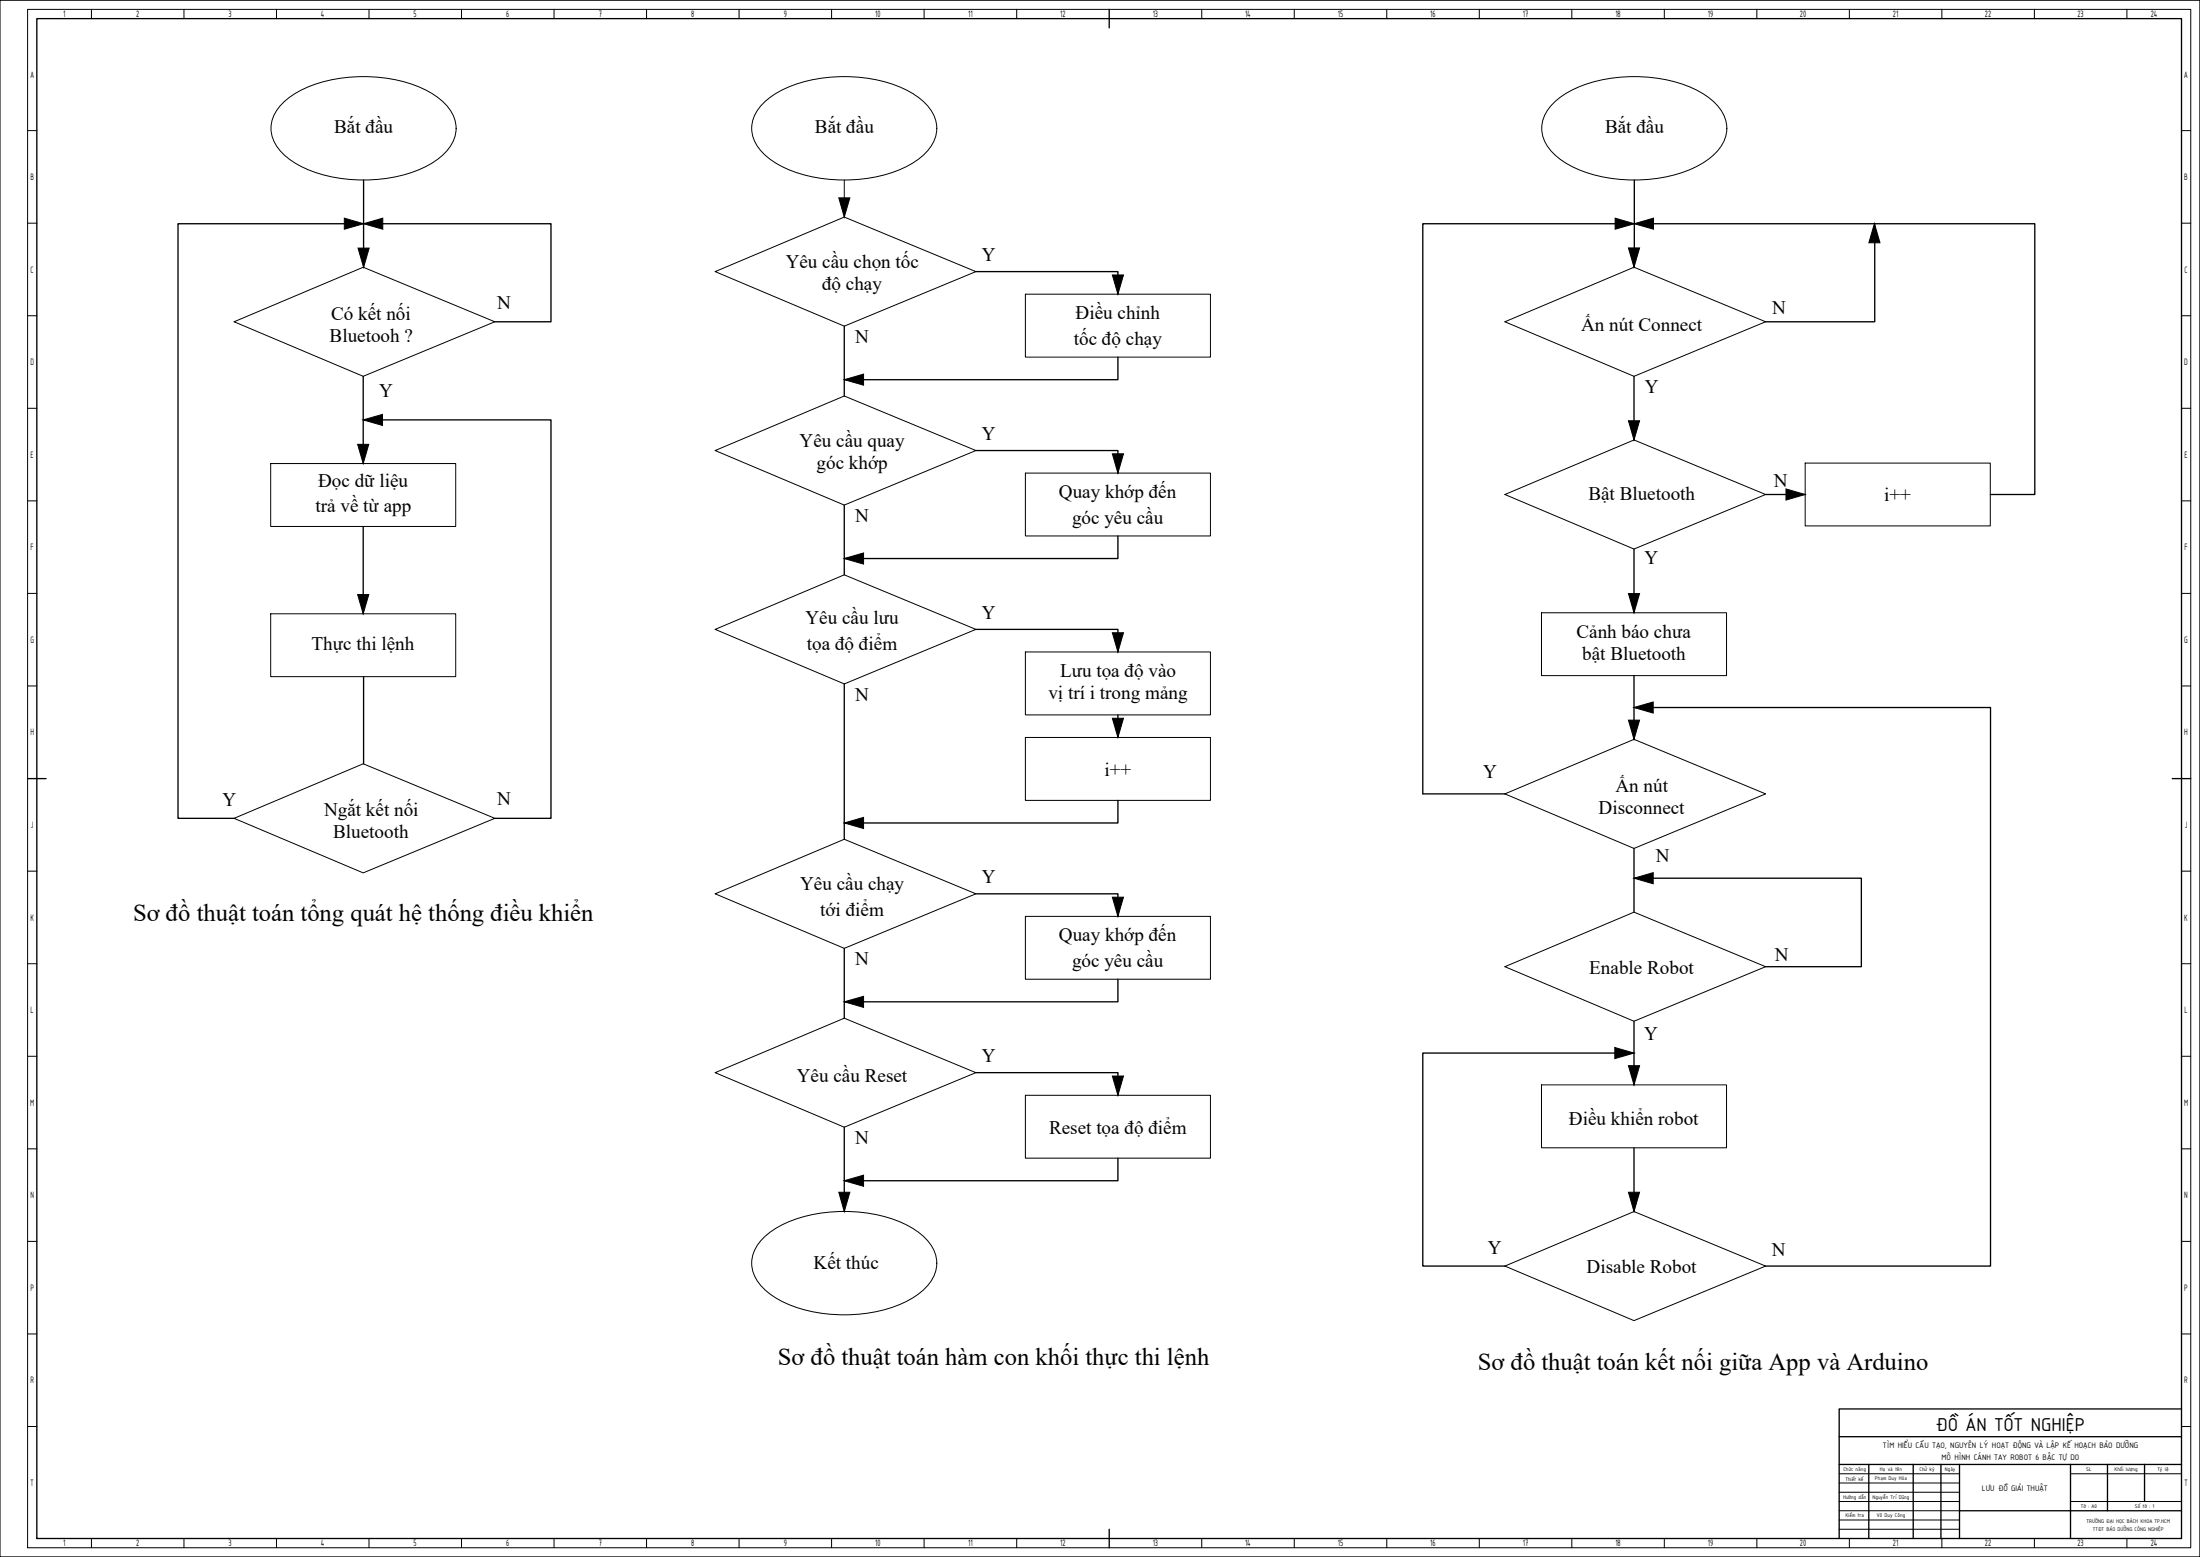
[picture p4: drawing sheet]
<svg xmlns="http://www.w3.org/2000/svg" width="1189mm" height="841mm" viewBox="0 0 1189 841" stroke-linecap="round" stroke-linejoin="round" font-family="sans-serif">
<!-- layer: d -->
<path d="M1179 719v112" fill="none" stroke="#000" stroke-width=".54"/>
<!-- layer: Net 0.7 -->
<g fill="none" stroke="#000" stroke-width=".72">
<path d="M0 0h1189v841h-1189M20 10h1159v821h-1159zM599 5v10M15 421h10M1174 421h10M994 776v55M1179 761h-185v15h185M994 791h185M1010 791v40M1034 791v40M1049 791v40M1059 791v40"/>
<path d="M1119 791v40M1139 791v25M1159 791v20M1059 816h120M599 826v10"/>
</g>
<!-- layer: Net 0.35 -->
<g fill="none" stroke="#000" stroke-width=".54">
<path d="M15 5h1169v831h-1169zM49 5v5M99 5v5M149 5v5M199 5v5M249 5v5M299 5v5M349 5v5M399 5v5M449 5v5M499 5v5M549 5v5"/>
<path d="M649 5v5M699 5v5M749 5v5M799 5v5M849 5v5M899 5v5M949 5v5M999 5v5M1049 5v5M1099 5v5M1149 5v5M15 71h5"/>
<path d="M1179 71h5M15 121h5M1179 121h5M15 171h5M1179 171h5M15 221h5M1179 221h5M15 271h5M1179 271h5M15 321h5M1179 321h5M15 371h5"/>
<path d="M1179 371h5M15 471h5M1179 471h5M15 521h5M1179 521h5M15 571h5M1179 571h5M15 621h5M1179 621h5M15 671h5M1179 671h5M15 721h5"/>
<path d="M1179 721h5M15 771h5M1179 771h5M994 796h65M1119 796h60M994 811h65M994 806h65M994 801h65M994 816h65M1119 811h60M49 831v5M99 831v5"/>
<path d="M149 831v5M199 831v5M249 831v5M299 831v5M349 831v5M399 831v5M449 831v5M499 831v5M549 831v5M649 831v5M699 831v5M749 831v5"/>
<path d="M799 831v5M849 831v5M899 831v5M949 831v5M994 826h65M994 821h65M999 831v5M1049 831v5M1099 831v5M1149 831v5"/>
</g>
<!-- layer: THIET_BI -->
<g fill="none" stroke="#000" stroke-width=".54">
<path d="M153 55a68 68 0 0 1 50-13 55 55 0 0 1 40 16 18 18 0 0 1-5 27 73 73 0 0 1-55 11 51 51 0 0 1-33-16 18 18 0 0 1 3-25zM413 55a68 68 0 0 1 50-13 55 55 0 0 1 39 16 18 18 0 0 1-4 27 73 73 0 0 1-55 11 51 51 0 0 1-33-16 18 18 0 0 1 3-25zM840 55a68 68 0 0 1 50-13 55 55 0 0 1 39 16 18 18 0 0 1-4 27 73 73 0 0 1-55 11 51 51 0 0 1-33-16 18 18 0 0 1 3-25zM456 97v20M386 147l70-30 71 30-71 29zM554 159h100v34h-100zM127 174l69-30 71 30-71 29zM813 174l70-30 71 30-71 29zM146 250h100v34h-100zM386 243l70-29 71 29-71 30zM554 256h100v34h-100zM976 250h100v34h-100z"/>
<path d="M813 267l70-29 71 29-71 30zM146 332h100v33h-100zM386 340l70-29 71 29-71 29zM833 331h100v34h-100zM554 352h100v34h-100zM554 398h100v34h-100zM813 429l70-30 71 30-71 29zM127 442l69-29 71 29-71 29zM386 483l70-30 71 30-71 29zM554 495h100v34h-100zM813 522l70-29 71 29-71 30zM386 579l70-29 71 29-71 30z"/>
<path d="M554 592h100v34h-100zM833 586h100v34h-100zM413 668a68 68 0 0 1 50-13 55 55 0 0 1 39 16 18 18 0 0 1-4 27 73 73 0 0 1-55 11 51 51 0 0 1-33-16 18 18 0 0 1 3-25zM813 684l70-30 71 30-71 29z"/>
</g>
<!-- layer: PHA_N -->
<g fill="#000" stroke="#000" stroke-width=".54">
<path d="M453 107h6l-3 10zM196 121l11-3v6zM186 118l10 3-10 3zM883 121l11-3v6zM873 118l10 3-10 3zM1013 121l3 10h-6zM193 134h6l-3 10zM601 149h6l-3 10zM880 134h6l-3 10zM456 205l11-3v6zM196 227l11-3v6zM880 227h6l-3 11z"/>
<path d="M193 240h6l-3 10zM601 245h6l-3 11zM965 264l11 3-11 3zM456 302l11-3v6zM193 321h6l-3 11zM880 321h6l-3 10zM601 342h6l-3 10zM601 388h6l-3 10zM880 389h6l-3 10zM883 382l10-3v6zM456 445l11-3v6zM883 474l10-3v6z"/>
<path d="M601 485h6l-3 10zM456 541l11-3v6zM873 566l10 3-10 3zM601 581h6l-3 11zM880 576h6l-3 10zM456 638l11-3v6zM453 644h6l-3 10zM880 644h6l-3 10z"/>
</g>
<!-- layer: 0.7mm -->
<g fill="none" stroke="#000" stroke-width=".72">
<path d="M196 97v47M883 97v47M1013 121v53h-59M527 147h77v12M267 174h31v-53h-202v321h31M456 176v38M604 193v12h-148M196 203v47M883 203v35M196 227h102v215h-31M527 243h77v13M456 273v38"/>
<path d="M954 267h22M1076 267h24v-146h-331v308h44M196 284v48M604 290v12h-148M883 297v34M527 340h77v12M196 365v48M456 369v84M883 365v34M604 386v12M883 382h193v302h-122M604 432v13h-148"/>
<path d="M883 458v35M883 474h123v48h-52M527 483h77v12M456 512v38M604 529v12h-148M883 552v34M527 579h77v13M883 569h-114v115h44M456 609v45M883 620v34M604 626v12h-148"/>
</g>
<g font-size="13.3">
<text x="72" y="498">Sơ đồ thuật toán tổng quát hệ thống điều khiển</text>
<text x="420" y="737">Sơ đồ thuật toán hàm con khối thực thi lệnh</text>
<text x="799" y="740">Sơ đồ thuật toán kết nối giữa App và Arduino</text>
</g>
<text font-size="10.9" x="1046" y="773">ĐỒ ÁN TỐT NGHIỆP</text>
<g font-size="10.3">
<text x="181" y="72">Bắt đầu</text>
<text x="440" y="72">Bắt đầu</text>
<text x="867" y="72">Bắt đầu</text>
<text x="530" y="141">Y</text>
<text x="425" y="145">Yêu cầu chọn tốc</text>
<text x="444" y="156">độ chạy</text>
<text x="269" y="167">N</text>
<text x="179" y="173">Có kết nối</text>
<text x="581" y="172">Điều chỉnh</text>
<text x="958" y="170">N</text>
<text x="854" y="179">Ấn nút Connect</text>
<text x="178" y="185">Bluetooh ?</text>
<text x="462" y="185">N</text>
<text x="580" y="186">tốc độ chạy</text>
<text x="205" y="214">Y</text>
<text x="889" y="212">Y</text>
<text x="530" y="238">Y</text>
<text x="432" y="241">Yêu cầu quay</text>
<text x="441" y="253">góc khớp</text>
<text x="172" y="263">Đọc dữ liệu</text>
<text x="959" y="263">N</text>
<text x="572" y="269">Quay khớp đến</text>
<text x="858" y="270">Bật Bluetooth</text>
<text x="1018" y="271">i++</text>
<text x="170" y="277">trả về từ app</text>
<text x="462" y="282">N</text>
<text x="579" y="283">góc yêu cầu</text>
<text x="889" y="305">Y</text>
<text x="530" y="334">Y</text>
<text x="435" y="337">Yêu cầu lưu</text>
<text x="852" y="345">Cảnh báo chưa</text>
<text x="168" y="351">Thực thi lệnh</text>
<text x="436" y="351">tọa độ điểm</text>
<text x="855" y="357">bật Bluetooth</text>
<text x="573" y="366">Lưu tọa độ vào</text>
<text x="567" y="378">vị trí i trong mảng</text>
<text x="462" y="379">N</text>
<text x="597" y="419">i++</text>
<text x="802" y="420">Y</text>
<text x="873" y="428">Ấn nút</text>
<text x="120" y="435">Y</text>
<text x="269" y="435">N</text>
<text x="175" y="441">Ngắt kết nối</text>
<text x="864" y="440">Disconnect</text>
<text x="180" y="453">Bluetooth</text>
<text x="895" y="466">N</text>
<text x="530" y="477">Y</text>
<text x="432" y="481">Yêu cầu chạy</text>
<text x="443" y="495">tới điểm</text>
<text x="572" y="509">Quay khớp đến</text>
<text x="462" y="521">N</text>
<text x="959" y="519">N</text>
<text x="579" y="522">góc yêu cầu</text>
<text x="859" y="526">Enable Robot</text>
<text x="889" y="562">Y</text>
<text x="530" y="574">Y</text>
<text x="431" y="584">Yêu cầu Reset</text>
<text x="848" y="608">Điều khiển robot</text>
<text x="567" y="612">Reset tọa độ điểm</text>
<text x="462" y="618">N</text>
<text x="804" y="677">Y</text>
<text x="957" y="679">N</text>
<text x="440" y="686">Kết thúc</text>
<text x="857" y="688">Disable Robot</text>
</g>
<g font-size="5.4">
<text x="34" y="9">1</text>
<text x="74" y="9">2</text>
<text x="124" y="9">3</text>
<text x="173" y="9">4</text>
<text x="224" y="9">5</text>
<text x="274" y="9">6</text>
<text x="324" y="9">7</text>
<text x="374" y="9">8</text>
<text x="424" y="9">9</text>
<text x="473" y="9">10</text>
<text x="523" y="9">11</text>
<text x="573" y="9">12</text>
<text x="623" y="9">13</text>
<text x="673" y="9">14</text>
<text x="723" y="9">15</text>
<text x="773" y="9">16</text>
<text x="823" y="9">17</text>
<text x="873" y="9">18</text>
<text x="923" y="9">19</text>
<text x="973" y="9">20</text>
<text x="1023" y="9">21</text>
<text x="1073" y="9">22</text>
<text x="1123" y="9">23</text>
<text x="1162" y="9">24</text>
<text x="16" y="42">A</text>
<text x="1180" y="42">A</text>
<text x="16" y="97">B</text>
<text x="1180" y="97">B</text>
<text x="17" y="147">C</text>
<text x="1181" y="147">C</text>
<text x="16" y="197">D</text>
<text x="1180" y="197">D</text>
<text x="17" y="247">E</text>
<text x="1181" y="247">E</text>
<text x="17" y="297">F</text>
<text x="1181" y="297">F</text>
<text x="16" y="347">G</text>
<text x="1180" y="347">G</text>
<text x="16" y="397">H</text>
<text x="1180" y="397">H</text>
<text x="17" y="447">J</text>
<text x="1181" y="447">J</text>
<text x="16" y="497">K</text>
<text x="1180" y="497">K</text>
<text x="17" y="547">L</text>
<text x="1181" y="547">L</text>
<text x="16" y="597">M</text>
<text x="1180" y="597">M</text>
<text x="16" y="647">N</text>
<text x="1180" y="647">N</text>
<text x="16" y="697">P</text>
<text x="1180" y="697">P</text>
<text x="16" y="747">R</text>
<text x="1180" y="747">R</text>
<text x="17" y="803">T</text>
<text x="1181" y="803">T</text>
<text x="34" y="835">1</text>
<text x="74" y="835">2</text>
<text x="124" y="835">3</text>
<text x="173" y="835">4</text>
<text x="224" y="835">5</text>
<text x="274" y="835">6</text>
<text x="324" y="835">7</text>
<text x="374" y="835">8</text>
<text x="424" y="835">9</text>
<text x="473" y="835">10</text>
<text x="523" y="835">11</text>
<text x="573" y="835">12</text>
<text x="623" y="835">13</text>
<text x="673" y="835">14</text>
<text x="723" y="835">15</text>
<text x="773" y="835">16</text>
<text x="823" y="835">17</text>
<text x="873" y="835">18</text>
<text x="923" y="835">19</text>
<text x="973" y="835">20</text>
<text x="1023" y="835">21</text>
<text x="1073" y="835">22</text>
<text x="1123" y="835">23</text>
<text x="1162" y="835">24</text>
</g>
<g font-size="4.7">
<text x="1017" y="782">TÌM HIỂU CẤU TẠO, NGUYÊN LÝ HOẠT ĐỘNG VÀ LẬP KẾ HOẠCH BẢO DƯỠNG</text>
<text x="1049" y="789">MÔ HÌNH CÁNH TAY ROBOT 6 BẬC TỰ DO</text>
<text x="1071" y="805">LƯU ĐỒ GIẢI THUẬT</text>
</g>
<g font-size="3.1">
<text x="996" y="794">Chức năng</text>
<text x="1016" y="794">Họ và tên</text>
<text x="1037" y="794">Chữ ký</text>
<text x="1051" y="794">Ngày</text>
<text x="1127" y="795">SL</text>
<text x="1143" y="795">Khối lượng</text>
<text x="1166" y="794">Tỷ lệ</text>
<text x="997" y="800">Thiết kế</text>
<text x="1013" y="799">Phạm Duy Hòa</text>
<text x="996" y="810">Hướng dẫn</text>
<text x="1012" y="810">Nguyễn Trí Dũng</text>
<text x="1125" y="815">Tờ : A0</text>
<text x="1154" y="815">Số tờ : 1</text>
<text x="997" y="820">Kiểm tra</text>
<text x="1014" y="819">Võ Duy Công</text>
<text x="1128" y="823">TRƯỜNG ĐẠI HỌC BÁCH KHOA TP.HCM</text>
<text x="1131" y="827">TTĐT BẢO DƯỠNG CÔNG NGHIỆP</text>
</g>
</svg>
